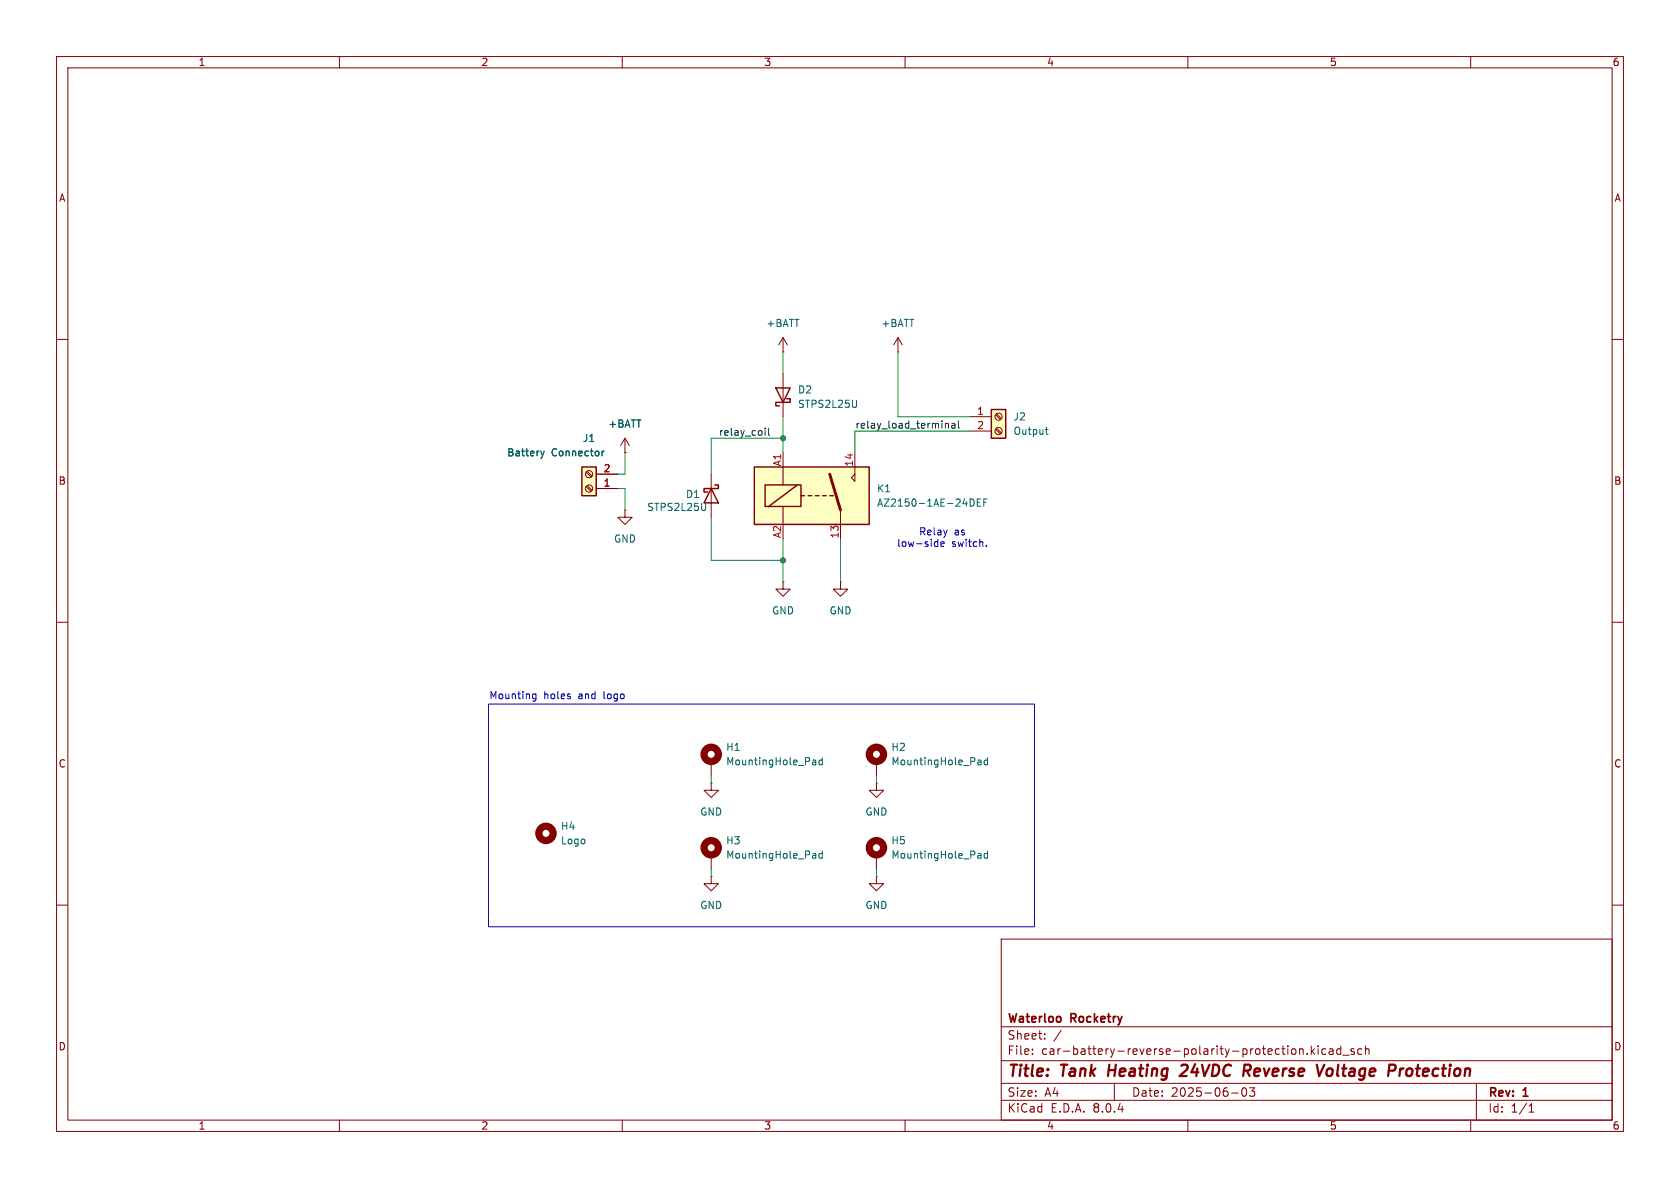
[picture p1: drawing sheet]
<svg xmlns="http://www.w3.org/2000/svg" width="297mm" height="210mm" viewBox="0 0 297 210" stroke-linecap="round" stroke-linejoin="round" font-family="sans-serif">
<g fill="none" stroke="#840000" stroke-width=".18">
<path d="M10 10h277v190h-277zM12 12h273v186h-273zM60 10v2M110 10v2M160 10v2M210 10v2M260 10v2M10 60h2M285 60h2M110.5 90.2v1.2h1.3l-1.3 1.3-1.3-1.3h1.3M110.5 90.2h.1M10 110h2"/>
<path d="M285 110h2M10 160h2M285 160h2M177 166h108v32h-108zM60 198v2M110 198v2M160 198v2M177 194.5h108M177 191.5h108M177 187.5h108M177 181.5h108M182.5 186.3v.1"/>
<path d="M182.5 185.5v.1M184.7 183.6v.1M184.7 182.8v.1M187.6 182.1l-1.3 2M197 191.5v3M210 198v2M217.7 193.2h1.2M219.7 192.4l.2-.1a.81 .81 0 0 1 .6 .6 .81 .81 0 0 1-.3 .8l-.2 .1a.81 .81 0 0 1-.3-1.4zM220.9 192.3h.9l-.5 .6 .4 .1v.7l-.2 .1h-.4l-.2-.1M229.7 185.4v1M229.7 185.5l.3-.1 .3 .1 .1 .9M231.1 186.3v.1"/>
<path d="M231.8 184.9v1.5M232 185.8l.4 .6M232.4 185.4l-.6 .6M233 184.9v.1M233 185.4v1M234.4 185.5l-.4-.1-.3 .3v.4l.1 .2h.6M235 185.5h.6l.1 .9M235.7 185.8h-.5a.29 .29 0 0 0-.2 .3 .29 .29 0 0 0 .2 .3l.5-.1M237 185.5l-.4-.1-.3 .3v.4l.2 .2h.5M237 184.9v1.5M237.4 186.5h1.1M239.4 185.5l-.4-.1-.2 .2 .1 .2 .5 .2v.3h-.6"/>
<path d="M240.7 185.5l-.4-.1-.3 .3v.4l.2 .2h.5M241.4 185.5l.2-.1 .4 .1v.9M241.4 184.9v1.5M260 198v2M261 191.5v6.5M270.3 196.6h.9M270.3 195.5l.4-.4v1.5"/>
</g>
<path d="M196.1 188.2l-.2 2M209.6 188.2h-.4l-.3 .2M209.8 189.1l-1.3 1.1h1.3M220 188.2l1 .1a.58 .58 0 0 1-.3 1h-.8M220.4 189.3l.5 .9M234.7 189.1a.52 .52 0 0 1 .5-.2 .52 .52 0 0 1 .4 .4l-.1 .5a.55 .55 0 0 1-.5 .4 .55 .55 0 0 1-.5-.4zM247.6 188.9l-.2 1.3M248.1 188.9l-.4 .1-.2 .3M248.8 189.1l-.2 .7 .1 .3" fill="none" stroke="#840000" stroke-width=".4"/>
<path d="M133.3 82.6h20.4v10.1h-20.4z" fill="#ffffc2"/>
<path d="M138.4 80v5.7M138.4 89.5v3.2M148.6 90.2v5.1M151.1 80v5.1l-.6-.6 .6-.7M154.9 138.4v1.3h1.3l-1.3 1.3-1.2-1.3h1.2M154.9 138.4h.1" fill="none" stroke="#840000" stroke-width=".18"/>
<path d="M133.3 82.6h20.4v10.1h-20.4zM135.3 85.7h6.3v3.8h-6.3zM141 85.7l-5.1 3.8M141.6 87.6h.6M142.9 87.6h.6M144.1 87.6h.7M145.4 87.6h.6M146.7 87.6h.6" fill="none" stroke="#840000" stroke-width=".25"/>
<path d="M146.7 83.8l1.9 6.4" fill="none" stroke="#840000" stroke-width=".51"/>
<path d="M171.5 88.2a.64 .64 0 0 1 .7 .6 .64 .64 0 0 1-.7 .7M172.8 88.8h.4M173.4 88.2h-.6v1.3h.6M173.9 88.8h.4M174.5 88.2h-.6v1.3" fill="none" stroke="#006464" stroke-width=".18"/>
<path d="M175.3 72.4h2.5v5.1h-2.5z" fill="#ffffc2"/>
<path d="M175.3 72.4h2.5v5.1h-2.5z" fill="none" stroke="#840000" stroke-width=".25"/>
<g fill="none" stroke="#840000" stroke-width=".18">
<path d="M171.4 73.7h3.9M171.4 76.2h3.9M176 75.9l.9 .8M176 73.3l.9 .9M176.2 75.7l.8 .8M176.2 73.2l.8 .8M154.9 134.6v2.6"/>
<circle cx="176.5" cy="76.2" r=".63"/>
<circle cx="176.5" cy="73.7" r=".63"/>
</g>
<path d="M184.8 75.9h.5M185 75.5v1.1l.3 .2M173 134.4h.3l.1 .1v.7M173.4 135.1l-.4 .1M173.4 134.7h-.4M174.6 134.4h-.4l-.2 .2 .1 .5h.5M174.6 133.9v1.3" fill="none" stroke="#006464" stroke-width=".18"/>
<circle cx="154.9" cy="133.3" r="1.27" fill="none" stroke="#840000" stroke-width="1.3"/>
<path d="M102.9 82.6h2.5v5h-2.5z" fill="#ffffc2"/>
<path d="M137.2 68.6h2.5l-1.3 2.5zM139.1 70.5h.6v.6h-2.5v.7h.6M102.9 82.6h2.5v5h-2.5zM125.7 86.4l1.3 2.5h-2.5zM126.4 85.7h.6v.7h-2.5v.6h.6" fill="none" stroke="#840000" stroke-width=".25"/>
<g fill="none" stroke="#840000" stroke-width=".18">
<path d="M138.4 59.7v2.5M138.4 59.7l-.7 1.3M138.4 59.7l.8 1.3M158.7 59.7l-.7 1.3M158.7 59.7v2.5M158.7 59.7l.8 1.3M110.5 77.5l-.8 1.2M110.5 77.5v2.5M110.5 77.5l.8 1.2M138.4 62.2h.1M138.4 66v7.7M158.7 62.2h.1"/>
<path d="M103.6 83.5l.9 .8M103.6 86l.9 .9M103.8 83.3l.9 .9M103.8 85.9l.9 .8M105.4 86.4h3.8M105.4 83.8h3.8M110.5 80h.1M125.7 83.8v7.6M138.4 102.9v1.2h1.3l-1.3 1.3-1.2-1.3h1.2M138.4 102.9h.1M148.6 102.9v1.2h1.3l-1.3 1.3-1.3-1.3h1.3M148.6 102.9h.1"/>
<path d="M125.7 138.4v1.3h1.3l-1.3 1.3-1.2-1.3h1.2M125.7 138.4h.1M125.7 134.6v2.6M125.7 154.9v1.3h1.3l-1.3 1.3-1.2-1.3h1.2M125.7 154.9h.1M125.7 151.1v2.6M154.9 154.9v1.3h1.3l-1.3 1.3-1.2-1.3h1.2M154.9 154.9h.1M154.9 151.1v2.6"/>
<circle cx="104.1" cy="83.8" r=".63"/>
<circle cx="104.1" cy="86.4" r=".63"/>
</g>
<g fill="none" stroke="#006464" stroke-width=".18">
<path d="M95.6 79.7l.3 .9M96.2 79.7l-.3 .9M106.4 79.7v.9M106.8 79.7l-.4 .3M151.4 70.7v1.1l-.2 .2M95.9 80.6l-.2 .4M124.8 89v1l-.3 .2M143.8 134.4h.2l.2 .1v.7M144.2 135.1l-.4 .1M144.2 134.7h-.4M145.4 133.9v1.3M145.4 134.4h-.4l-.2 .2 .1 .5h.5"/>
<path d="M143.8 150.9h.2l.2 .1v.7M144.2 151.6l-.4 .1M144.2 151.2h-.4M145.4 150.9h-.4l-.2 .2 .1 .5h.5M145.4 150.4v1.3M173 150.9h.3l.1 .1v.7M173.4 151.6l-.4 .1M173.4 151.2h-.4M174.6 150.9h-.4l-.2 .2 .1 .5h.5M174.6 150.4v1.3"/>
</g>
<g fill="none" stroke="#840000" stroke-width="1.3">
<circle cx="125.7" cy="133.3" r="1.27"/>
<circle cx="96.5" cy="147.3" r="1.27"/>
<circle cx="125.7" cy="149.9" r="1.27"/>
<circle cx="154.9" cy="149.9" r="1.27"/>
</g>
<path d="M135.3 75.7v.1M135.3 76.1v.9M135.9 75.7v1.1l.2 .2M167.1 74.8v.9M167.1 75l.2-.2 .3 .1 .1 .8M168.3 74.9h.5v.8M168.8 75.1l-.4 .1-.2 .2 .2 .3 .4-.1M169.4 74.4v1.1l.2 .2" fill="none" stroke="#0f0f0f" stroke-width=".18"/>
<path d="M165.8 95.3v1.3M165.8 96.5l-.4 .1M166.4 95.8v.7h.5M166.9 95.8v.3l-.6 .1M174.4 96.5v.1M86.4 124.5h96.5v39.3h-96.5zM94.2 123.4l.2 .1h.3M94.7 122.7v1l-.2 .2h-.3M94.7 122.7h-.3l-.2 .1" fill="none" stroke="#0000c2" stroke-width=".18"/>
<g fill="none" stroke="#009600" stroke-width=".18">
<path d="M138.4 77.5h-12.7v6.3M138.4 62.2v3.8M138.4 73.7v6.3M158.7 62.2v11.5h12.7M171.4 76.2h-20.3v3.8M109.2 86.4h1.3v3.8M110.5 80v3.8h-1.3M125.7 91.4v7.7h12.7M138.4 95.3v7.6M148.6 95.3v7.6M125.7 137.2v1.2M154.9 137.2v1.2"/>
<path d="M125.7 153.7v1.2M154.9 153.7v1.2"/>
</g>
<g fill="#009600" stroke="#009600" stroke-width=".18">
<circle cx="138.4" cy="77.5" r=".46"/>
<circle cx="138.4" cy="99.1" r=".46"/>
</g>
<g font-size="2.8" fill="#840000">
<text x="178" y="190.9">Title:</text>
<text x="187.7" y="190.9">Tank</text>
<text x="196.7" y="190.9">Heating</text>
<text x="210.4" y="190.9">24VDC</text>
<text x="222.2" y="190.9">Reverse</text>
<text x="236.1" y="190.9">Voltage</text>
<text x="249.5" y="190.9">Protection</text>
</g>
<g font-size="2.1" fill="#840000">
<text x="178" y="184">Sheet:</text>
<text x="178" y="181.2">Waterloo</text>
<text x="189.4" y="181.2">Rocketry</text>
<text x="178" y="186.7">File:</text>
<text x="184.1" y="186.7">car-battery-reverse-polarity-protection.kicad_sch</text>
<text x="178" y="196.9">KiCad</text>
<text x="178" y="194.1">Size:</text>
<text x="184.7" y="194.1">A4</text>
<text x="185.7" y="196.9">E.D.A.</text>
<text x="193.3" y="196.9">8.0.4</text>
<text x="200" y="194.1">Date:</text>
<text x="207" y="194.1">2025-06-03</text>
<text x="263" y="194.3">Rev:</text>
<text x="263" y="196.9">Id:</text>
<text x="267.1" y="196.9">1/1</text>
<text x="269.4" y="194.3">1</text>
</g>
<g font-size="1.8" fill="#840000">
<text x="35" y="11.9">1</text>
<text x="85" y="11.9">2</text>
<text x="135" y="11.9">3</text>
<text x="185" y="11.9">4</text>
<text x="235" y="11.9">5</text>
<text x="285" y="11.9">6</text>
<text x="10.3" y="35.9">A</text>
<text x="285.3" y="35.9">A</text>
<text x="10.3" y="85.9">B</text>
<text x="285.3" y="85.9">B</text>
<text x="10.3" y="135.9">C</text>
<text x="285.3" y="135.9">C</text>
<text x="10.3" y="185.9">D</text>
<text x="285.3" y="185.9">D</text>
<text x="35" y="199.9">1</text>
<text x="85" y="199.9">2</text>
<text x="135" y="199.9">3</text>
<text x="185" y="199.9">4</text>
<text x="235" y="199.9">5</text>
<text x="285" y="199.9">6</text>
</g>
<g font-size="1.8" fill="#006464">
<text x="135.4" y="58">+BATT</text>
<text x="155.7" y="58">+BATT</text>
<text x="141" y="69.8">D2</text>
<text x="107.5" y="75.8">+BATT</text>
<text x="141" y="72.3">STPS2L25U</text>
<text x="179.1" y="74.5">J2</text>
<text x="179.1" y="77.1">Output</text>
<text x="89.6" y="80.9">Battery</text>
<text x="97.5" y="80.9">Connector</text>
<text x="102.9" y="78.3">J1</text>
<text x="121.2" y="88.2">D1</text>
<text x="154.9" y="87.2">K1</text>
<text x="154.9" y="89.8">AZ2150-1AE-24DEF</text>
<text x="114.3" y="90.5">STPS2L25U</text>
<text x="108.5" y="96.1">GND</text>
<text x="136.4" y="108.8">GND</text>
<text x="146.6" y="108.8">GND</text>
<text x="128.3" y="132.9">H1</text>
<text x="128.3" y="135.5">MountingHole_Pad</text>
<text x="157.5" y="132.9">H2</text>
<text x="157.5" y="135.5">MountingHole_Pad</text>
<text x="99.1" y="149.5">Logo</text>
<text x="99.1" y="146.9">H4</text>
<text x="123.7" y="144.4">GND</text>
<text x="128.3" y="149.5">H3</text>
<text x="152.9" y="144.4">GND</text>
<text x="157.5" y="149.5">H5</text>
<text x="128.3" y="152">MountingHole_Pad</text>
<text x="157.5" y="152">MountingHole_Pad</text>
<text x="123.7" y="160.9">GND</text>
<text x="152.9" y="160.9">GND</text>
</g>
<g font-size="1.8" fill="#0f0f0f">
<text x="127" y="77.1">relay_coil</text>
<text x="151.1" y="75.9">relay_load_terminal</text>
</g>
<g font-size="1.8" fill="#a90000">
<text x="172.6" y="73.4">1</text>
<text x="172.6" y="75.9">2</text>
<text x="106.6" y="83.6">2</text>
<text x="138.2" y="82.5" transform="rotate(-90 138.2 82.5)">A1</text>
<text x="150.9" y="82.6" transform="rotate(-90 150.9 82.6)">14</text>
<text x="106.6" y="86.1">1</text>
<text x="138.2" y="95.2" transform="rotate(-90 138.2 95.2)">A2</text>
<text x="148.3" y="95.3" transform="rotate(-90 148.3 95.3)">13</text>
</g>
<g font-size="1.8" fill="#0000c2">
<text x="162.4" y="94.8">Relay</text>
<text x="168.7" y="94.8">as</text>
<text x="158.5" y="96.9">low-side</text>
<text x="168.2" y="96.9">switch.</text>
<text x="86.4" y="123.8">Mounting</text>
<text x="96.1" y="123.8">holes</text>
<text x="102.4" y="123.8">and</text>
<text x="107" y="123.8">logo</text>
</g>
</svg>
